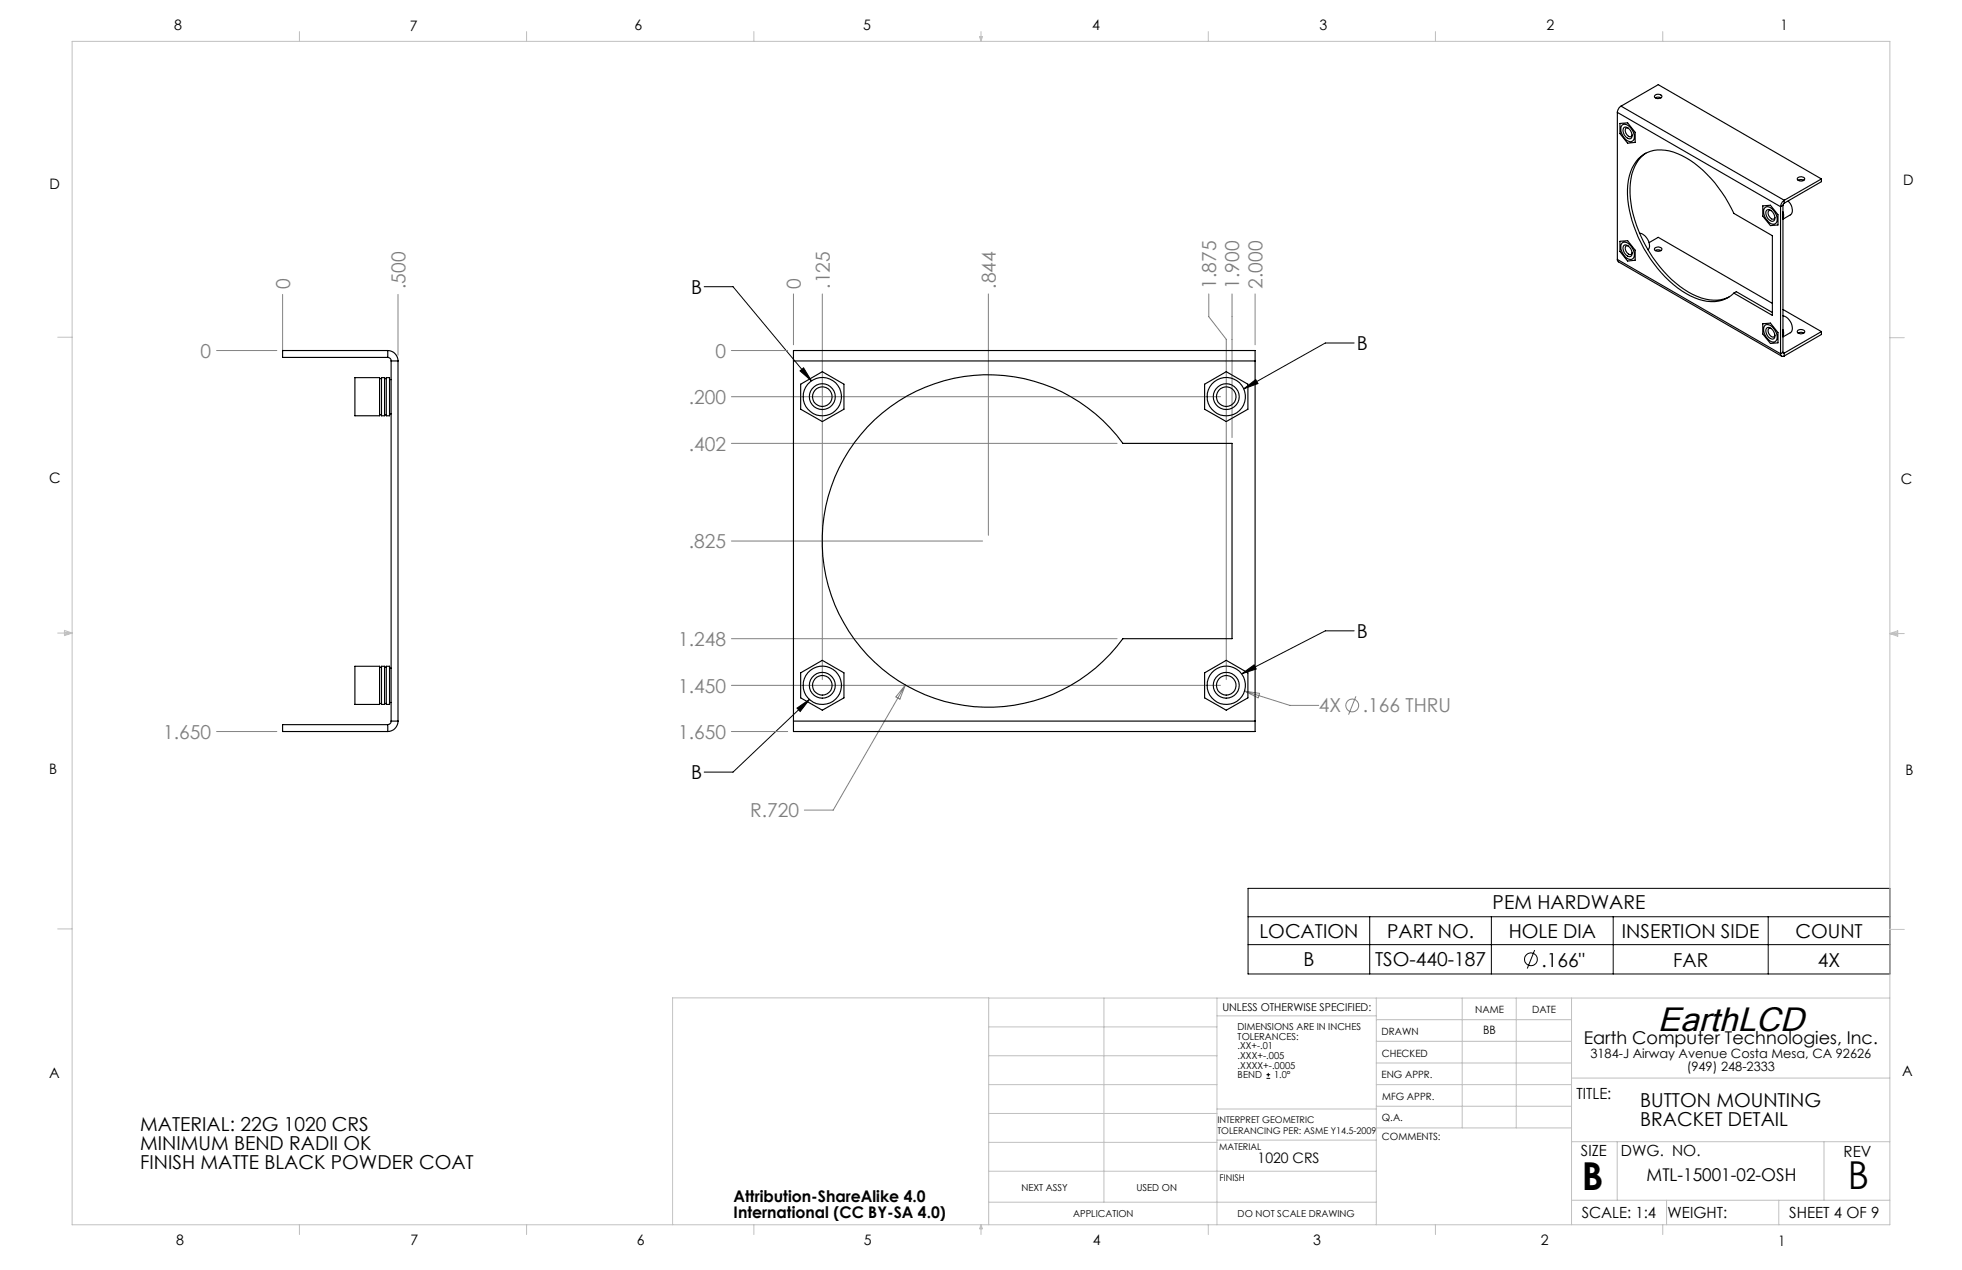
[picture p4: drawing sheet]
<svg xmlns="http://www.w3.org/2000/svg" width="432mm" height="279mm" viewBox="0 0 432 279" stroke-linecap="round" stroke-linejoin="round" font-family="sans-serif">
<g fill="none" stroke="#808080" stroke-width=".22">
<path d="M47.7 77.1h13.2M62.2 64.8v12.6M87.6 64.8v13.3M161 77.1h12.4M174.6 64.7v11.1M181 64.7v84.8M217.5 64.7v53.1M266 64.7v5l3.9 4.9v74.9M271.1 64.7v31.6M276.2 64.7v11.1M161 87.3h107.6M161 97.5h84.9"/>
<path d="M161 119h55.3M161 140.5h84.9M161 150.8h107.6M199.2 150.7l-15.8 27.5h-6.4M199.2 150.7l-1.2 3.1-.8-.5zM273.9 152l10 3.2h6.3M273.9 152l3.3 .5-.3 1zM298.4 153.2l-1.6 4M47.7 160.9h13.2M161 160.9h12.4"/>
<circle cx="297.6" cy="155.2" r="1.41"/>
</g>
<g fill="none" stroke="#000" stroke-width=".22">
<path d="M155 63.1h6.3l17.3 20.7M298 75.5h-6.3l-18 10M176.1 81.6l.7-.7 1.8 2.9zM273.7 85.5l2.7-2 .5 .9zM298 138.8h-6.3l-18.4 9.4M175.4 155.8l2.8-1.9-2.1 2.6zM178.2 153.9l-16.9 16h-6.3M273.3 148.2l2.7-1.9 .5 .9zM274.7 195.4h141.2v18.9h-141.2zM274.7 201.7h141.2M274.7 207.8h141.2M301.4 201.7v12.6"/>
<path d="M328.2 201.7v12.6M337.7 209l-1.6 4.1M355 201.7v12.6M389.1 201.7v12.6M278.7 237.2h.8M278.7 236.4h.8M279.1 236v.9"/>
<circle cx="336.9" cy="211" r="1.41"/>
</g>
<g fill="none" stroke="#c0c0c0" stroke-width=".22">
<path d="M15.9 9.1h400v260.4h-400zM65.9 6.9v2.2M115.9 6.9v2.2M165.9 6.9v2.2M215.6 8h.6l-.3 1.1zM215.7 8l.2 1.1M215.9 6.9v2.2M216 8l-.1 1.1M265.9 6.9v2.2M315.9 6.9v2.2M365.9 6.9v2.2M12.7 74.2h3.2"/>
<path d="M415.9 74.3h3.2M12.7 139.3h3.2M14.2 139.1l1.7 .2M14.2 138.7l1.7 .6-1.7 .5zM15.9 139.3l-1.7 .3M415.9 139.4h3.2M415.9 139.4l1.8-.6v1.2zM415.9 139.4l1.8 .3M417.7 139.2l-1.8 .2M12.7 204.4h3.2M217.6 219.5h-69.6v50M243 219.6v44.9"/>
<path d="M267.8 219.6v49.9M302.9 219.6v49.9M321.8 219.6v28.5M333.7 219.6v28.5M345.9 219.6v49.9M415.9 204.5h3.2M415.9 219.6h-198.3v49.9M217.6 238.6h50.2M217.6 232.3h50.2M217.6 225.9h50.2M267.8 223.5h35.1M302.9 233.9h43"/>
<path d="M302.9 229.1h43M302.9 224.3h43M302.9 238.6h43M345.9 237.2h70M217.6 257.7h85.3M217.6 251.3h50.2M217.6 245h50.2M267.8 250.8h35.1M267.8 244h35.1M302.9 248.1h43M302.9 243.4h43M345.9 251.2h70"/>
<path d="M355.9 251.2v12.9M401.4 251.2v12.9M65.9 269.5v2.1M115.9 269.5v2.1M165.9 269.5v2.1M215.9 269.5v2.1M215.9 269.5l.3 .8h-.6zM217.6 264.5h85.3M265.9 269.5v2.1M315.9 269.5v2.1M345.9 264.1h70M365.9 269.5v2.1"/>
<path d="M366.8 264.1v5.4M391.5 264.1v5.4"/>
</g>
<path d="M273.3 148.2l2.7-1.9 .5 .9zM273.7 85.5l2.7-2 .5 .9zM176.1 81.6l.7-.7 1.8 2.9zM175.4 155.8l2.8-1.9-2.1 2.6z" fill="#000"/>
<g fill="none" stroke="#000" stroke-width=".25">
<path d="M356 24.7l35.9 20.8M356 24.7v32.4M356.5 27.2l1.7-.2 1.7 2.1v2.2l-1.7 .2-1.7-2.1zM356.8 23.4a1.85 1.85 0 0 0-.8 1.3M356.8 23.4l35.9 20.7M356.8 23.4l8.1-4.8 36 20.8M357 27.5a1.72 1.72 0 0 1 2.3 1.2l.3 .8a1.09 1.09 0 0 1-.3 1.5 1.09 1.09 0 0 1-1.5-.3 2.61 2.61 0 0 1-.8-3.2zM357.3 28.2a1.2 1.2 0 0 1 1.8 1l.1 .3a.71 .71 0 0 1-.3 1 .71 .71 0 0 1-1-.3l-.4-.5-.3-.7zM358.3 28.2h-.3a1.19 1.19 0 0 0 .7 1.9l.4-.1 .1-.3M360.6 34.9a7.2 7.2 0 0 1 7.7-1.5 23.7 23.7 0 0 1 12.1 11.2l1.2 2.4 8.5 4.9v17.5l-8.5-4.9a7.5 7.5 0 0 1-8.6 1 25.9 25.9 0 0 1-12.4-13.2 21.4 21.4 0 0 1-2-13.6 8.5 8.5 0 0 1 2-3.8zM362.2 33.7a9.1 9.1 0 0 0-3.5 7.6 28.4 28.4 0 0 0 8.3 19.3 16.3 16.3 0 0 0 10.1 5.4 6.9 6.9 0 0 0 3.4-.7M364.2 21a.88 .88 0 0 1 1.5 .3 1.04 1.04 0 0 1-1.6 0z"/>
<path d="M364.3 21.5l.4-.1 .8 .1M395.7 39.1l.8-.2 .6 .3a.77 .77 0 0 1-.5 .7 .77 .77 0 0 1-.8-.2l-.3-.3zM396.9 39.7l-.8-.2-.4 .2M396.9 39.7h.1M400.9 39.4l-8.2 4.7M400.9 39.4v.6l-8.2 4.7M356 57.1l.2 .5 35.9 20.8M356 57.1l35.9 20.7M356.5 53.1l1.7-.1 1.7 2v2.3l-1.7 .1-1.7-2.1zM357 53.4a1.72 1.72 0 0 1 2.3 1.2l.3 .9a1.09 1.09 0 0 1-.3 1.5 1.09 1.09 0 0 1-1.5-.4 2.64 2.64 0 0 1-.8-3.2zM357.5 53.9a1.64 1.64 0 0 1 1.4 2.5 1.64 1.64 0 0 1-1.4-2.5zM358.3 54.1h-.3a1.19 1.19 0 0 0 .7 1.9l.4-.1 .1-.3"/>
<path d="M360.9 51.3a2.76 2.76 0 0 1 2 3.5l-.2 .2M362.9 53.4l2-1.2 25.2 14.5M364.2 54.5l.8-.2 .7 .3a.77 .77 0 0 1-.5 .7 .77 .77 0 0 1-.9-.2l-.2-.2zM364.3 55.1l.4-.1 .8 .1M387.9 45.3l1.7-.1 1.7 2v2.3l-1.7 .1-1.7-2zM388.4 45.7a1.4 1.4 0 0 1 2.1 .8 2.03 2.03 0 0 1 .2 2.7 1.96 1.96 0 0 1-2.3-1.4l-.2-.9a1.28 1.28 0 0 1 .2-1.2zM388.8 46.3a1.2 1.2 0 0 1 1.7 1l.1 .4a.71 .71 0 0 1-.3 .9 .71 .71 0 0 1-.9-.2l-.5-.6-.2-.7zM389.7 46.3h-.1a.65 .65 0 0 0-.5 .4 .65 .65 0 0 0 .2 .7l.1 .3a.63 .63 0 0 0 .6 .5 .63 .63 0 0 0 .6-.4M391.9 45.5v32.3M392.4 46.8v1M392.4 46.6l.1 .5-.1 .9M392.4 45.2l-.5 .3"/>
<path d="M392.4 45.2v32.3M392.7 44.1a2 2 0 0 0-.8 1.4M392.7 44.7l-.3 .5M392.7 44.1v.6M393.6 44.2a2.44 2.44 0 0 1 .5 3l-1.7 1M85.3 77.1a2.29 2.29 0 0 1 2.3 2.3M85.3 78.6a.73 .73 0 0 1 .8 .8M85.3 77.1h-23.1v1.5h23.1M85.3 77.1v1.5M86.1 79.4h1.5M86.1 79.4v79.2M87.6 79.4v79.2"/>
<path d="M174.6 79.4v-2.3h101.6v2.3M174.6 79.4v79.2M174.6 79.4h101.6M276.2 79.4v79.2M381.6 64.5l.5-.3 8 4.6M387.9 71.2l1.7-.1 1.7 2.1v2.2l-1.7 .2-1.7-2.1zM388.4 71.6a1.71 1.71 0 0 1 2.3 1.2 1.57 1.57 0 0 1-.2 2.4 2.76 2.76 0 0 1-2.2-3.4zM388.8 72.2a1.2 1.2 0 0 1 1.7 1l.1 .4a.71 .71 0 0 1-.3 1 .71 .71 0 0 1-.9-.3l-.5-.6-.2-.6zM389.7 72.2h-.1a.65 .65 0 0 0-.5 .4 .65 .65 0 0 0 .2 .7l.3 .6a.51 .51 0 0 0 .6 .3 .51 .51 0 0 0 .4-.5M391.9 77.8a.51 .51 0 0 0 .2 .5 .51 .51 0 0 0 .6 0M392.4 72.8v1M392.4 72.5l.1 .6-.1 .9"/>
<path d="M392.4 69.5a2.83 2.83 0 0 1 1.9 3.5l-1.9 1.1M392.4 77.5l.1 .2h.2M392.4 77.5l-.5 .3M392.4 68.1l8.5 4.9M392.4 77.5l.3 .2M392.7 77.7v.6M395.7 72.7l.8-.2 .6 .2a.79 .79 0 0 1-.5 .8 .79 .79 0 0 1-.8-.2l-.3-.3zM395.7 73.3l.8-.2 .5 .2M400.9 73v.6l-8.2 4.7M400.9 73l-8.2 4.7M78.1 83.1h5.4v8.4h-5.4zM83.5 83.3h.5"/>
<path d="M83.5 91.3h.5M84 83.1h.6v8.4h-.6zM84.6 83.3h.4M84.6 91.3h.4M85 83.1h.7v8.4h-.7zM85.7 83.5h.4M85.7 91.1h.4M176.2 84.5l4.8-2.7 4.7 2.7v5.5l-4.7 2.7-4.8-2.7zM190.9 93.9a36.6 36.6 0 0 1 56.2 3.6h24v43h-24a36.6 36.6 0 0 1-52.9 6.7 36.6 36.6 0 0 1-3.3-53.3zM265.1 84.5l4.8-2.7 4.7 2.7v5.5l-4.7 2.7-4.8-2.7zM78.1 146.6h5.4v8.4h-5.4zM83.5 146.8h.5"/>
<path d="M83.5 154.8h.5M84 146.6h.6v8.4h-.6zM84.6 146.8h.4M84.6 154.8h.4M85 146.6h.7v8.4h-.7zM85.3 159.4h-23.1v1.5h23.1M85.3 159.4v1.5M85.7 147h.4M85.7 154.6h.4M86.1 158.6a.78 .78 0 0 1-.8 .8M86.1 158.6h1.5M87.6 158.6a2.29 2.29 0 0 1-2.3 2.3"/>
<path d="M174.6 158.6v2.3h101.6v-2.3M174.6 158.6h101.6M176.2 148l4.8-2.7 4.7 2.7v5.5l-4.7 2.7-4.8-2.7zM265.1 148l4.8-2.7 4.7 2.7v5.5l-4.7 2.7-4.8-2.7z"/>
<circle cx="181" cy="87.3" r="2.84"/>
<circle cx="181" cy="87.3" r="2.15"/>
<circle cx="181" cy="87.3" r="4.2"/>
<circle cx="269.9" cy="87.3" r="2.84"/>
<circle cx="269.9" cy="87.3" r="2.15"/>
<circle cx="269.9" cy="87.3" r="4.2"/>
<circle cx="181" cy="150.8" r="2.84"/>
<circle cx="181" cy="150.8" r="2.15"/>
<circle cx="181" cy="150.8" r="4.2"/>
<circle cx="269.9" cy="150.8" r="2.84"/>
<circle cx="269.9" cy="150.8" r="2.15"/>
<circle cx="269.9" cy="150.8" r="4.2"/>
</g>
<g font-size="8.5">
<text x="348.1" y="261.8">B</text>
<text x="406.7" y="261.6">B</text>
</g>
<text font-size="7.3" x="364.9" y="226.7">EarthLCD</text>
<g font-size="4.2" fill="#808080">
<text x="63.8" y="63.6" transform="rotate(-90 63.8 63.6)">0</text>
<text x="89.2" y="63.6" transform="rotate(-90 89.2 63.6)">.500</text>
<text x="176.2" y="63.5" transform="rotate(-90 176.2 63.5)">0</text>
<text x="182.6" y="63.5" transform="rotate(-90 182.6 63.5)">.125</text>
<text x="219.1" y="63.5" transform="rotate(-90 219.1 63.5)">.844</text>
<text x="267.7" y="63.5" transform="rotate(-90 267.7 63.5)">1.875</text>
<text x="272.8" y="63.5" transform="rotate(-90 272.8 63.5)">1.900</text>
<text x="277.8" y="63.5" transform="rotate(-90 277.8 63.5)">2.000</text>
<text x="44.2" y="78.7">0</text>
<text x="157.5" y="78.7">0</text>
<text x="151.6" y="88.9">.200</text>
<text x="151.6" y="99.1">.402</text>
<text x="151.6" y="120.6">.825</text>
<text x="149.3" y="142.1">1.248</text>
<text x="149.3" y="152.4">1.450</text>
<text x="290.2" y="156.7">4X</text>
<text x="299.9" y="156.7">.166 THRU</text>
<text x="35.9" y="162.5">1.650</text>
<text x="149.3" y="162.5">1.650</text>
<text x="165.1" y="179.8">R.720</text>
</g>
<g font-size="4.2">
<text x="152.1" y="64.7">B</text>
<text x="298.6" y="77">B</text>
<text x="298.6" y="140.4">B</text>
<text x="152.1" y="171.5">B</text>
<text x="328.5" y="200.1">PEM HARDWARE</text>
<text x="277.2" y="206.3">LOCATION</text>
<text x="305.3" y="206.3">PART NO.</text>
<text x="332" y="206.3">HOLE DIA</text>
<text x="357" y="206.3">INSERTION SIDE</text>
<text x="395.1" y="206.3">COUNT</text>
<text x="286.9" y="212.6">B</text>
<text x="302.6" y="212.6">TSO-440-187</text>
<text x="339.3" y="212.6">.166&quot;</text>
<text x="368.2" y="212.6">FAR</text>
<text x="400.1" y="212.6">4X</text>
<text x="361" y="243.5">BUTTON MOUNTING</text>
<text x="30.9" y="248.9">MATERIAL: 22G 1020 CRS</text>
<text x="361" y="247.7">BRACKET DETAIL</text>
<text x="30.9" y="253">MINIMUM BEND RADII OK</text>
<text x="30.9" y="257.2">FINISH MATTE BLACK POWDER COAT</text>
</g>
<g font-size="3.9">
<text x="348.6" y="229.7">Earth Computer Technologies, Inc.</text>
<text x="362.4" y="259.7">MTL-15001-02-OSH</text>
</g>
<g font-size="3.5">
<text x="161.5" y="264.4">Attribution-ShareAlike 4.0</text>
<text x="161.5" y="268">International (CC BY-SA 4.0)</text>
</g>
<g font-size="3.4">
<text x="346.9" y="241.8">TITLE:</text>
<text x="347.9" y="254.3">SIZE</text>
<text x="356.7" y="254.4">DWG. NO.</text>
<text x="405.7" y="254.5">REV</text>
<text x="348.1" y="267.9">SCALE: 1:4</text>
<text x="367" y="268">WEIGHT:</text>
<text x="393.8" y="267.9">SHEET 4 OF 9</text>
</g>
<g font-size="3.2">
<text x="38.3" y="6.7">8</text>
<text x="90.2" y="6.7">7</text>
<text x="139.7" y="6.5">6</text>
<text x="190" y="6.5">5</text>
<text x="240.4" y="6.5">4</text>
<text x="290.4" y="6.7">3</text>
<text x="340.4" y="6.5">2</text>
<text x="391.9" y="6.7">1</text>
<text x="10.9" y="41.6">D</text>
<text x="418.9" y="40.7">D</text>
<text x="10.9" y="106.3">C</text>
<text x="418.4" y="106.4">C</text>
<text x="10.8" y="170.2">B</text>
<text x="419.4" y="170.6">B</text>
<text x="10.8" y="237.2">A</text>
<text x="418.6" y="236.8">A</text>
<text x="276.8" y="256">1020 CRS</text>
<text x="38.8" y="273.8">8</text>
<text x="90.4" y="273.8">7</text>
<text x="140.2" y="273.8">6</text>
<text x="190.1" y="273.9">5</text>
<text x="240.5" y="273.8">4</text>
<text x="289" y="273.9">3</text>
<text x="339.1" y="273.8">2</text>
<text x="391.4" y="274.1">1</text>
</g>
<g font-size="2.8">
<text x="350" y="232.7">3184-J Airway Avenue Costa Mesa, CA 92626</text>
<text x="371.2" y="235.6">(949) 248-2333</text>
</g>
<text font-size="2.5" x="326.4" y="227.6">BB</text>
<text font-size="2.4" x="269" y="222.4">UNLESS OTHERWISE SPECIFIED:</text>
<g font-size="2.2">
<text x="304.1" y="227.7">DRAWN</text>
<text x="324.7" y="222.9">NAME</text>
<text x="337.2" y="222.9">DATE</text>
<text x="304.1" y="232.6">CHECKED</text>
<text x="304" y="237.2">ENG APPR.</text>
<text x="304.2" y="241.9">MFG APPR.</text>
<text x="304.1" y="246.7">Q.A.</text>
<text x="304.1" y="250.9">COMMENTS:</text>
</g>
<g font-size="2.1">
<text x="272.4" y="226.6">DIMENSIONS ARE IN INCHES</text>
<text x="272.4" y="228.8">TOLERANCES:</text>
<text x="272.4" y="230.9">.XX+-.01</text>
<text x="272.4" y="233">.XXX+-.005</text>
<text x="272.4" y="235.1">.XXXX+-.0005</text>
<text x="272.4" y="237.2">BEND</text>
<text x="280.4" y="237.2">1.0°</text>
<text x="224.8" y="262">NEXT ASSY</text>
<text x="250.1" y="261.9">USED ON</text>
<text x="236.2" y="267.8">APPLICATION</text>
<text x="272.4" y="267.8">DO NOT SCALE DRAWING</text>
</g>
<g font-size="2">
<text x="267.9" y="247.1">INTERPRET GEOMETRIC</text>
<text x="267.9" y="249.6">TOLERANCING PER: ASME Y14.5-2009</text>
<text x="268.3" y="252.9">MATERIAL</text>
<text x="268.4" y="259.7">FINISH</text>
</g>
</svg>
